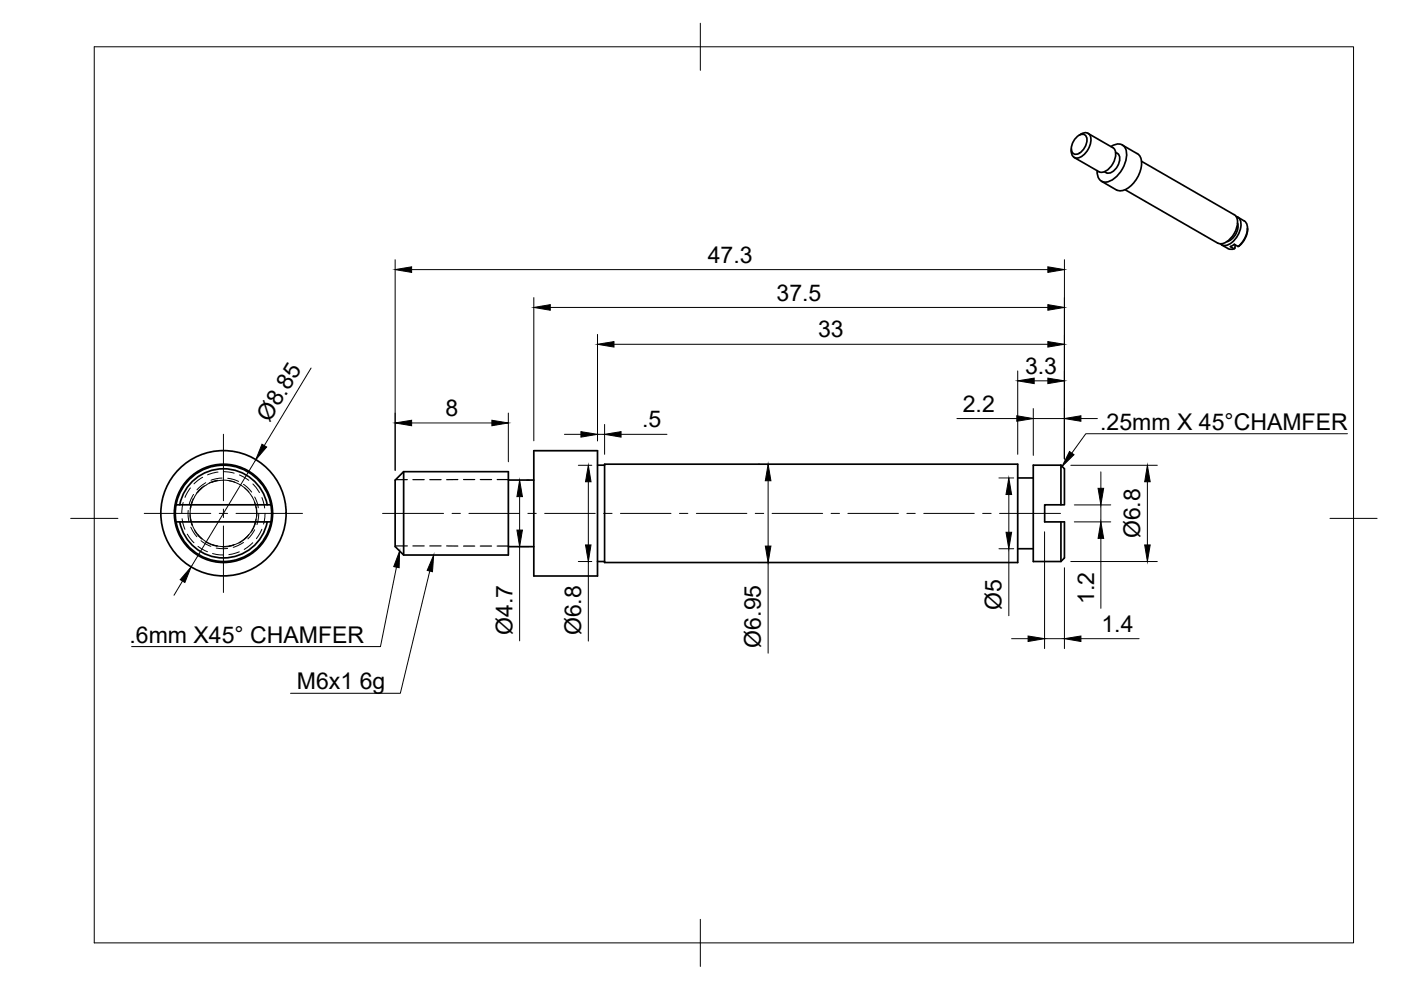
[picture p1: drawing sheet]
<svg xmlns="http://www.w3.org/2000/svg" width="297mm" height="210mm" viewBox="0 0 297 210" stroke-linecap="round" stroke-linejoin="round" font-family="sans-serif">
<!-- layer: Visible -->
<g fill="none" stroke="#000" stroke-width=".36">
<path d="M227.8 33.4l5.2 3M228.4 29a1.19 1.19 0 0 1 1.6-.4 1.19 1.19 0 0 1 .4 1.6 3.1 3.1 0 0 1-2.4 2.5 1.48 1.48 0 0 1-.6-2.3zM229.2 28.4l-.4 .3M229.2 28.4a1.27 1.27 0 0 1 1.5-.1 1.27 1.27 0 0 1 .6 1.3 4.2 4.2 0 0 1-2.9 3.9 1.43 1.43 0 0 1-1.3-1.9M230.7 28.3l5.2 3a2.26 2.26 0 0 1 .3 2.8 3.5 3.5 0 0 1-2.8 2.4l-.4-.1M233.5 38.4l3.2 1.9M235.6 31.1a1.9 1.9 0 0 1 2.1-.5 1.9 1.9 0 0 1 1.2 1.9 6.6 6.6 0 0 1-3.9 6 1.73 1.73 0 0 1-2.4-1.6v-.7M236.5 32.3l.4 .2M236.9 32.5a2.08 2.08 0 0 1 0 2.8 2.08 2.08 0 0 1-2.3 1.3l-.4-.2M237.9 30.7l3.2 1.9M241.1 32.6a3 3 0 0 1 .7 3.5 6 6 0 0 1-4.1 4.3l-1-.1M242 34.2l19.7 11.3"/>
<path d="M238.5 40.2l19.7 11.4M259 51.9l1.4 .8M260.4 52.7l.6 .2 .7-.2M261.7 45.5a2.66 2.66 0 0 1 .3 3.3 4.2 4.2 0 0 1-3.4 2.9l-.4-.2M261.7 51.8l.8 .5 .2-.1M261.7 51.8l-.8 .5M261.9 51.9v.8l-.2 .1-.8-.5M262.1 45.9a1.77 1.77 0 0 1 1 2.3 4.9 4.9 0 0 1-3.3 3.9l-.7-.2-.4-.2M262.4 47.3a3.5 3.5 0 0 1-2.3 3.9M262.4 46l1.4 .8M263.8 46.8a2.79 2.79 0 0 1 .2 3.6l-.7 1-.8 .9M264.5 48.4a4.8 4.8 0 0 1-1.8 3.8"/>
<path d="M113.2 95.6h13.5v26.5h-13.5zM126.7 98.6h1.5M128.2 98.4h87.6v20.9h-87.6zM219.1 98.6h5.8l.8 .8v7.6h-4.2v3.7h4.2v7.6l-.8 .8h-5.8zM224.9 98.6v8.4M37.3 110.7h20.1M37.3 107h20.1M38.1 107a9.5 9.5 0 0 1 9.3-7.6 9.5 9.5 0 0 1 9.3 7.6M38.1 110.6a9.5 9.5 0 0 0 9.3 7.7 9.5 9.5 0 0 0 9.3-7.7M83.8 101.8l1.8-1.8h22.2v17.7h-22.2l-1.8-1.8zM85.6 100v17.7M107.8 115.9h5.4"/>
<path d="M107.8 101.8h5.4M126.7 119.1h1.5M215.8 116.3h3.3M215.8 101.3h3.3M224.9 110.7v8.4"/>
<circle cx="47.4" cy="108.8" r="13.3"/>
<circle cx="47.4" cy="108.8" r="10.4"/>
<circle cx="47.4" cy="108.8" r="10.2"/>
</g>
<!-- layer: Hidden -->
<g fill="none" stroke="#000" stroke-width=".21">
<path d="M38.6 110l.6 2.2M38.8 106.5l-.3 2.3M39.7 113.3l1.4 1.8M39.9 108.2v1.4l.2 1M40.3 108.8l.2 1.6 .3 .8M40.4 103.5l-1.2 2M40.4 110.1l.3 1 .6 1.3M40.4 111.8l1.3 2M40.7 106.4l-.4 2.4M41 104.8l-.5 1-.4 1.2M41.3 112.3l1.5 1.9M41.3 105.3l-.6 1.3-.3 1"/>
<path d="M42 113.4l1.8 1.5M42 115.8l2 1.2M42.6 114.6l1 .7 1.1 .5M42.8 103.4l-1.5 1.9M43 101.2l-1.9 1.4M43.6 102.3l-1.8 1.6M43.8 102.8l-1 .7-.8 .8M43.9 114.9l.9 .5 1.3 .4M44.9 115.5l1.3 .3 1.1 .1M45.1 117.4l2.2 .3M45.8 116.2l2.5 .1M46.1 101.9l-1.4 .4-.8 .4"/>
<path d="M46.2 100.1l-2.2 .6M47.1 101.4l-2.4 .4M47.3 101.8l-1.1 .1-1.3 .3M47.4 100l2.3 .3M47.4 101.8l1.1 .1 1.3 .3M48.3 101.4l1.4 .3 .9 .4M48.6 101.9a7.2 7.2 0 0 1 4.2 2.4M49.8 115.4l-1.3 .4-1.1 .1M50.7 117l-2.2 .6M50.8 100.7l1.9 1.1M50.9 114.9l-.9 .5-1.4 .4M51.6 115l-2.2 1"/>
<path d="M51.6 102.7l.8 .6 1 1M51.9 103.5l.6 .5 .9 1.3M52.7 113.3l-.8 .9-1 .7M53.5 112.4l-1.6 1.9M53.5 105.3l.5 1.3 .3 1M53.6 115.1l-1.8 1.4M53.6 102.6l1.4 1.9M54 106.4l.2 .9 .2 1.5M54 112.3l-1.4 2M54 105.4l.5 1.1 .3 1.2M54.3 110.1l-.3 1-.6 1.2M54.4 108.8l-.1 1.6-.3 .8"/>
<path d="M54.9 108.9l-.4 2.3M55.5 112.2l-1.1 2M55.5 105.5l.6 2.2M56.2 108.8l-.3 2.3"/>
</g>
<!-- layer: Hidden Narrow -->
<path d="M40.3 109.1l.1 1.2 .3 1.1M41 105.7l-.7 2.2M41.3 112.5l.8 1.2 .7 .6M43.3 103l-1.7 1.6M43.8 115l2.2 .8M46.1 101.8l-1.8 .6M49.5 115.6l-1.2 .3h-1.1M52.5 113.7l-1.9 1.5M54.3 110.7l-1 2.1M54.4 107.6v1.9" fill="none" stroke="#000" stroke-width=".21"/>
<!-- layer: BORDER -->
<path d="M20 9.9h267v190h-267zM148.5 4.9v10M15 109.9h10M282 109.9h10M148.5 194.9v10" fill="none" stroke="#000" stroke-width=".21"/>
<!-- layer: Smart Centers -->
<g fill="none" stroke="#000" stroke-width=".21">
<path d="M47.4 92.1v14.1M30.6 108.9h14.1M46.5 108.9h1.8M47.4 107.9v1.8M47.4 111.5v14.1M50 108.9h14.1M81.1 108.9h12.9M95.8 108.9h1.8M99.4 108.9h10.7M111.9 108.9h1.8M115.5 108.9h10.7M128 108.9h1.8"/>
<path d="M131.6 108.9h10.7M144.1 108.9h1.7M147.6 108.9h10.7M160.1 108.9h1.8M163.7 108.9h10.7M176.2 108.9h1.8M179.8 108.9h10.7M192.3 108.9h1.8M195.9 108.9h10.7M208.3 108.9h1.8M211.9 108.9h13"/>
</g>
<!-- layer: Hole Notes -->
<path d="M91.9 117.7l-.2 3.5-1.1-.3z" fill="#000" stroke="#000" stroke-width=".21"/>
<path d="M91.1 121.1l-6.2 25.9h-23.3" fill="none" stroke="#000" stroke-width=".21"/>
<!-- layer: FD_Dimensions -->
<g fill="none" stroke="#000" stroke-width=".21">
<path d="M83.8 55.1v44.6M87.3 57.2h134.9M225.7 55.1v42.2M66 78l-10 16.5M113.2 63.1v30.4M116.7 65.2h105.5M126.7 70.9v22.6M130.2 73h92M215.8 78.6v17.7M54.2 97.5l-13.7 22.7M87.3 89.7h17M107.8 87.6v10.3"/>
<path d="M119.7 92.1h3.5M122.6 98.7h2.9M126.7 92.1h1.5M128.2 90v6.3M131.7 92.1h9.7M160.8 98.4h.2M202.9 88.7h12.7M219.1 86.6v10M219.1 88.7h6.6M219.3 80.7h2.9M227 98.7h18.4M229.2 88.7h3.5"/>
<path d="M109.9 115.9h2.4M110.2 105.3v7.1M110.2 115.9v20M111.6 101.8h.7M122.6 119.1h2.9M124.7 102.1v13.4M124.7 119.1v16.8M160.8 119.3h.2M162.9 101.9v13.9M162.9 119.3v19.2M211.8 101.3h3.1M211.8 116.3h3.1"/>
<path d="M213.9 104.9v8M213.9 116.3v14.2M221.5 112.7v24.8M227 119.1h18.4M227.8 107.1h7.7M227.8 110.7h7.7M233.4 100v3.5M233.4 107.1v3.6M233.4 114.1v14.9M243.3 102.1v13.4M38.7 123.2l-1.8 3M214.5 135.4h3.5"/>
<path d="M221.5 135.4h4.2M225.7 120.4v17.1M229.2 135.4h12.3"/>
</g>
<g fill="#000" stroke="#000" stroke-width=".21">
<path d="M83.8 57.2l3.5-.6v1.2zM222.2 56.6l3.5 .6-3.5 .6zM113.2 65.2l3.5-.6v1.2zM126.7 73l3.5-.6v1.2zM222.2 72.4l3.5 .6-3.5 .6zM222.2 64.6l3.5 .6-3.5 .6zM55.5 94.2l1 .6-2.3 2.7zM83.8 89.7l3.5-.6v1.2zM104.3 89.1l3.5 .6-3.5 .6zM123.2 91.5l3.5 .6-3.5 .6zM128.2 92.1l3.5-.6v1.2zM215.6 88.2l3.5 .5-3.5 .6z"/>
<path d="M215.8 80.7l3.5-.5v1.1zM222.2 80.2l3.5 .5-3.5 .6zM225.7 88.7l3.5-.5v1.1zM110.2 101.8l.6 3.5h-1.2zM109.6 112.4h1.2l-.6 3.5zM124.7 98.7l.6 3.4h-1.2zM124.1 115.5h1.2l-.6 3.6zM162.9 98.4l.5 3.5h-1.1zM162.3 115.8h1.1l-.5 3.5zM213.9 101.3l.6 3.6h-1.2zM213.3 112.9h1.2l-.6 3.4zM232.8 103.5h1.2l-.6 3.6z"/>
<path d="M233.4 110.7l.6 3.4h-1.2zM243.3 98.7l.6 3.4h-1.2zM242.7 115.5h1.2l-.6 3.6zM40.5 120.2l-1.3 3.3-1-.6zM218 134.8l3.5 .6-3.5 .6zM225.7 135.4l3.5-.6v1.2z"/>
</g>
<!-- layer: Leaders -->
<path d="M226.8 95.7l.9 .7-2.5 2.5zM84.7 116.8l-.1 3.6-1.1-.3z" fill="#000" stroke="#000" stroke-width=".21"/>
<path d="M285.7 92h-55.5l-3 4.1M84.1 120.3l-3.4 16.8h-52.8" fill="none" stroke="#000" stroke-width=".21"/>
<!-- layer: Sketch1 -->
<g fill="none" stroke="#000" stroke-width=".25">
<path d="M83.9 101.7h2.5M83.9 115.8h2.5M87.5 101.7h2.4M87.5 115.8h2.4M91.1 101.7h2.4M91.1 115.8h2.4M94.7 115.8h2.4M97.1 101.7h-2.4M98.3 101.7h2.3M98.3 115.8h2.3M101.8 101.7h2.4M101.8 115.8h2.4"/>
<path d="M105.4 101.7h2.5M105.4 115.8h2.5"/>
</g>
<g font-size="4.9">
<text x="150.1" y="55.7">47.3</text>
<text x="164.7" y="63.7">37.5</text>
<text x="173.5" y="71.5">33</text>
<text x="217.3" y="79.3">3.3</text>
<text x="57.1" y="89.7" transform="rotate(-59 57.1 89.7)">Ø8.85</text>
<text x="94.4" y="88.2">8</text>
<text x="204.1" y="87.3">2.2</text>
<text x="136.1" y="90.6">.5</text>
<text x="233.3" y="91.3">.25mm X 45°CHAMFER</text>
<text x="241.7" y="114.1" transform="rotate(-90 241.7 114.1)">Ø6.8</text>
<text x="212.3" y="129.3" transform="rotate(-90 212.3 129.3)">Ø5</text>
<text x="232" y="128.1" transform="rotate(-90 232 128.1)">1.2</text>
<text x="27.5" y="136.4">.6mm X45° CHAMFER</text>
<text x="108.6" y="134.7" transform="rotate(-90 108.6 134.7)">Ø4.7</text>
<text x="123.2" y="134.7" transform="rotate(-90 123.2 134.7)">Ø6.8</text>
<text x="161.3" y="137.3" transform="rotate(-90 161.3 137.3)">Ø6.95</text>
<text x="233.5" y="134">1.4</text>
<text x="62.9" y="146">M6x1</text>
<text x="76.3" y="146">6g</text>
</g>
</svg>
